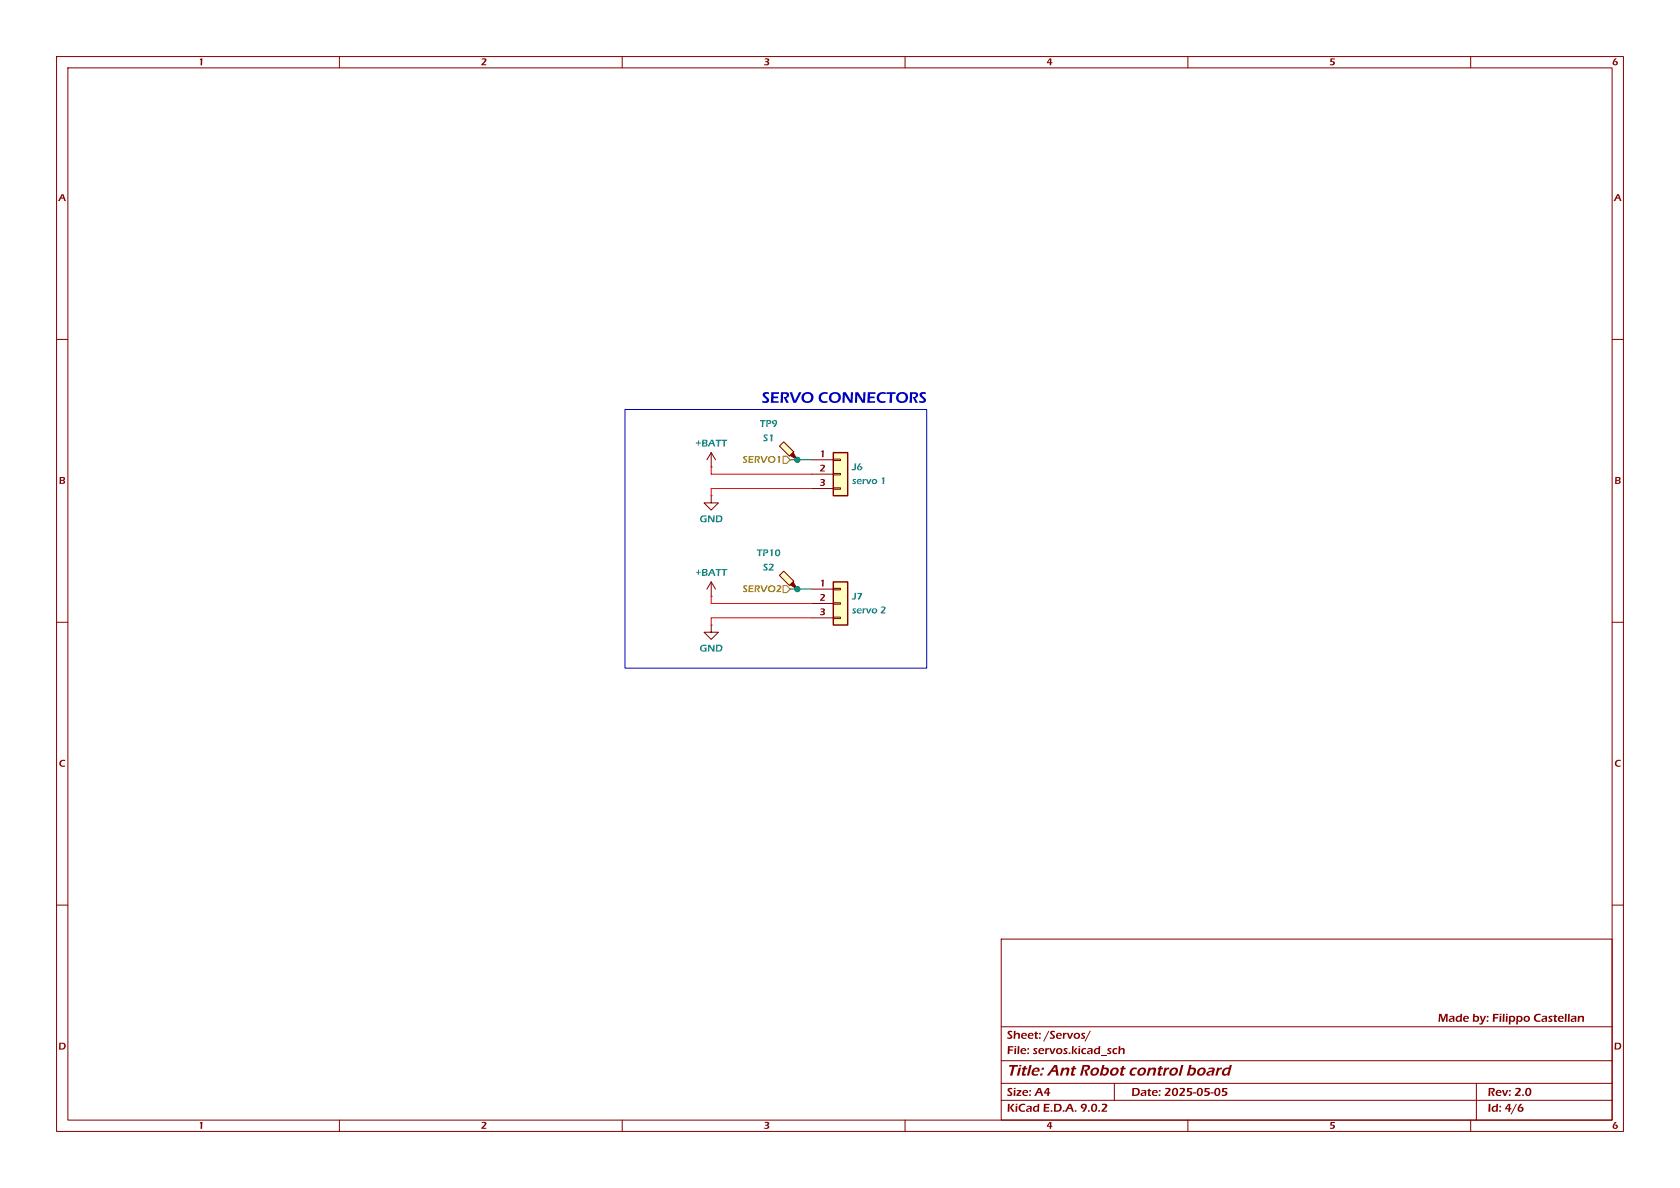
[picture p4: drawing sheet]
<svg xmlns="http://www.w3.org/2000/svg" width="297mm" height="210mm" viewBox="0 0 297 210" stroke-linecap="round" stroke-linejoin="round" font-family="sans-serif">
<g fill="none" stroke="#840000" stroke-width=".18">
<path d="M10 10h277v190h-277zM12 12h273v186h-273zM60 10v2M110 10v2M160 10v2M210 10v2M260 10v2M10 60h2M285 60h2M125.7 87.6v1.3h1.3l-1.3 1.3-1.2-1.3h1.2M125.7 87.6h.1M10 110h2"/>
<path d="M125.7 110.5v1.3h1.3l-1.3 1.2-1.2-1.2h1.2M125.7 110.5h.1M285 110h2M10 160h2M177 166h108v32h-108zM285 160h2M60 198v2M110 198v2M160 198v2M177 194.5h108M177 191.5h108M177 187.5h108"/>
<path d="M177 181.5h108M197 191.5v3M210 198v2M260 198v2M261 191.5v6.5"/>
</g>
<path d="M137.8 78.9l.8-.8 1.7 1.8-.7 .7z" fill="#ffffc2"/>
<path d="M140.2 80l.8 1.3-1.3-.8z" fill="#840000" stroke="#840000" stroke-width=".18"/>
<path d="M137.8 78.9l.8-.8 1.7 1.8-.7 .7zM141 81.3h.1" fill="none" stroke="#840000" stroke-width=".18"/>
<path d="M147.3 80h2.6v7.6h-2.6z" fill="#ffffc2"/>
<path d="M147.3 80h2.6v7.6h-2.6z" fill="none" stroke="#840000" stroke-width=".25"/>
<path d="M125.7 82.6h.1M125.7 80l-.7 1.3M125.7 80l.8 1.3M125.7 80v2.6M143.5 81.3h3.8M143.5 83.8h3.8M143.5 86.4h3.8M147.3 81.2h1.3v.2h-1.3zM147.3 83.7h1.3v.2h-1.3zM147.3 86.2h1.3v.3h-1.3z" fill="none" stroke="#840000" stroke-width=".18"/>
<path d="M147.3 102.9h2.6v7.6h-2.6z" fill="#ffffc2"/>
<path d="M147.3 102.9h2.6v7.6h-2.6z" fill="none" stroke="#840000" stroke-width=".25"/>
<path d="M143.5 104.1h3.8M143.5 106.7h3.8M143.5 109.2h3.8M147.3 104h1.3v.3h-1.3zM147.3 106.6h1.3v.2h-1.3zM147.3 109.1h1.3v.2h-1.3z" fill="none" stroke="#840000" stroke-width=".18"/>
<path d="M138.6 101l1.7 1.7-.7 .8-1.8-1.8z" fill="#ffffc2"/>
<path d="M140.2 102.9l.8 1.2-1.3-.7z" fill="#840000" stroke="#840000" stroke-width=".18"/>
<path d="M125.7 105.4h.1M125.7 102.9l-.7 1.2M125.7 102.9l.8 1.2M125.7 102.9v2.5M138.6 101l1.7 1.7-.7 .8-1.8-1.8zM141 104.1h.1" fill="none" stroke="#840000" stroke-width=".18"/>
<path d="M138.4 80.6h.7l.6 .7-.6 .6h-.7zM138.4 103.5h.7l.6 .6-.6 .7h-.7z" fill="none" stroke="#848400" stroke-width=".18"/>
<path d="M125.7 82.6v1.2h17.8M143.5 86.4h-17.8v1.2M125.7 105.4v1.3h17.8M143.5 109.2h-17.8v1.3" fill="none" stroke="#f00" stroke-width=".18"/>
<path d="M139.7 81.3h3.8M139.7 104.1h3.8" fill="none" stroke="#008400" stroke-width=".18"/>
<path d="M110.5 72.4h53.3v45.7h-53.3z" fill="none" stroke="#0000c2" stroke-width=".18"/>
<g fill="#008400" stroke="#008400" stroke-width=".18">
<circle cx="141" cy="81.3" r=".46"/>
<circle cx="141" cy="104.1" r=".46"/>
</g>
<text font-size="2.8" fill="#0000c2" x="134.7" y="72">SERVOCONNECTORS</text>
<text font-size="2.8" fill="#840000" x="178" y="190.9">Title:Ant Robotcontrol board</text>
<g font-size="2.1" fill="#840000">
<text x="178" y="184.2">Sheet: /Servos/</text>
<text x="254.2" y="181.2">Made by: Filippo Castellan</text>
<text x="178" y="186.9">File: servos.kicad_sch</text>
<text x="178" y="197.1">KiCad E.D.A. 9.0.2</text>
<text x="178" y="194.3">Size:A4</text>
<text x="200" y="194.3">Date: 2025-05-05</text>
<text x="263" y="194.3">Rev:2.0</text>
<text x="263" y="197.1">Id: 4/6</text>
</g>
<g font-size="1.8" fill="#840000">
<text x="35" y="12">1</text>
<text x="85" y="12">2</text>
<text x="135" y="12">3</text>
<text x="185" y="12">4</text>
<text x="235" y="12">5</text>
<text x="285" y="12">6</text>
<text x="10.3" y="36">A</text>
<text x="285.3" y="36">A</text>
<text x="144.9" y="81">1</text>
<text x="144.9" y="83.6">2</text>
<text x="10.4" y="86">B</text>
<text x="144.9" y="86.1">3</text>
<text x="285.4" y="86">B</text>
<text x="144.9" y="103.9">1</text>
<text x="144.9" y="106.4">2</text>
<text x="144.9" y="109">3</text>
<text x="10.4" y="136">C</text>
<text x="285.4" y="136">C</text>
<text x="10.3" y="186">D</text>
<text x="285.3" y="186">D</text>
<text x="35" y="200.1">1</text>
<text x="85" y="200.1">2</text>
<text x="135" y="200.1">3</text>
<text x="185" y="200.1">4</text>
<text x="235" y="200.1">5</text>
<text x="285" y="200.1">6</text>
</g>
<g font-size="1.8" fill="#008484">
<text x="134.3" y="76">TP9</text>
<text x="122.9" y="79.4">+BATT</text>
<text x="134.9" y="78.5">S1</text>
<text x="150.6" y="83.6">J6</text>
<text x="150.6" y="86.1">servo 1</text>
<text x="123.7" y="92.8">GND</text>
<text x="133.8" y="98.8">TP10</text>
<text x="134.9" y="101.4">S2</text>
<text x="122.9" y="102.3">+BATT</text>
<text x="150.6" y="106.5">J7</text>
<text x="150.6" y="108.9">servo 2</text>
<text x="123.7" y="115.7">GND</text>
</g>
<g font-size="1.8" fill="#848400">
<text x="131.3" y="82.3">SERVO1</text>
<text x="131.3" y="105.2">SERVO2</text>
</g>
</svg>
